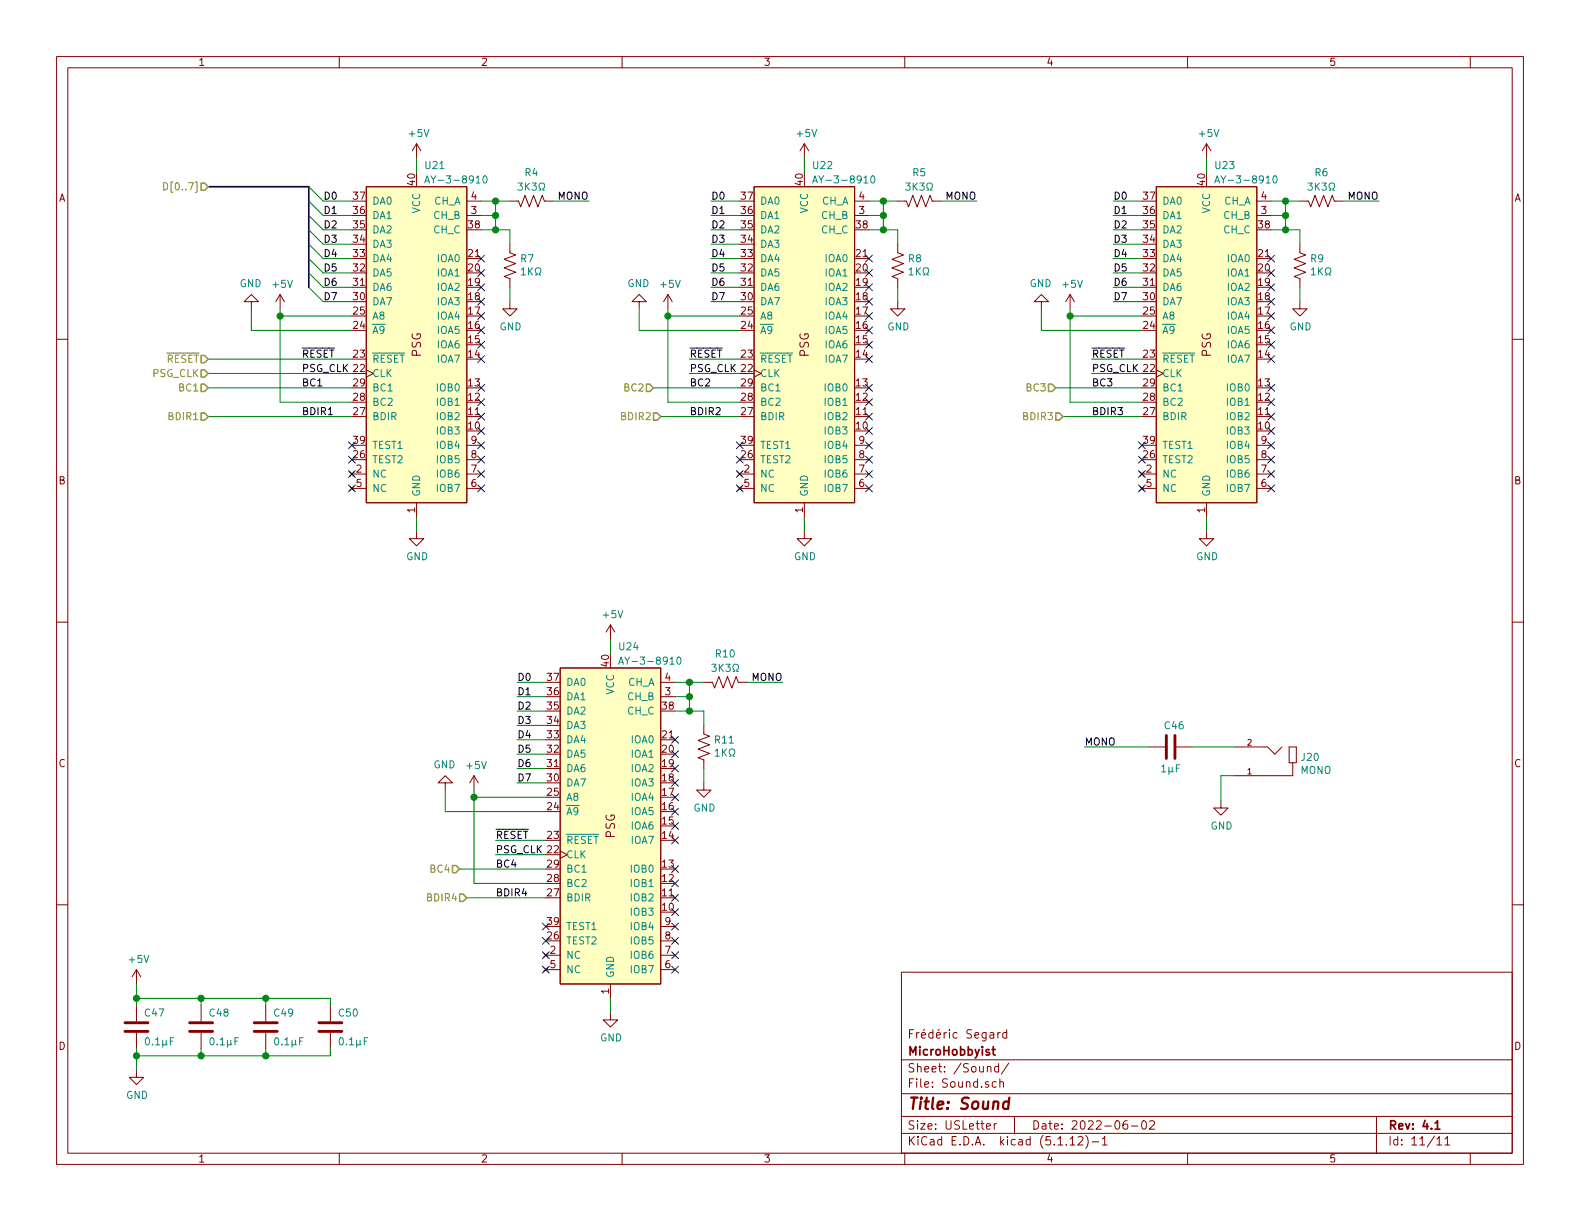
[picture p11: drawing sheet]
EESchema Schematic File Version 4
EELAYER 30 0
EELAYER END
$Descr USLetter 11000 8500
encoding utf-8
Sheet 11 11
Title "Sound"
Date "2022-06-02"
Rev "4.1"
Comp "MicroHobbyist"
Comment1 "Frédéric Segard"
Comment2 ""
Comment3 ""
Comment4 ""
$EndDescr
$Comp
L power:+5V #PWR?
U 1 1
P 950 6850
AR Path="/6233EFD2" Ref="#PWR?"  Part="1" 
AR Path="/5F3EA81D/6233EFD2" Ref="#PWR?"  Part="1" 
AR Path="/60CF5668/6233EFD2" Ref="#PWR?"  Part="1" 
AR Path="/6233ED65/6233EFD2" Ref="#PWR?"  Part="1" 
AR Path="/6230AAFE/6233EFD2" Ref="#PWR0121"  Part="1" 
F 0 "#PWR0121" H 950 6700 50  0001 C CNN
F 1 "+5V" H 965 7023 50  0000 C CNN
F 2 "" H 950 6850 50  0001 C CNN
F 3 "" H 950 6850 50  0001 C CNN
	1    950  6850
	1    0    0    -1  
$EndComp
$Comp
L Device:C C?
U 1 1
P 950 7150
AR Path="/6233EFD6" Ref="C?"  Part="1" 
AR Path="/5F3EA81D/6233EFD6" Ref="C?"  Part="1" 
AR Path="/60CF5668/6233EFD6" Ref="C?"  Part="1" 
AR Path="/6233ED65/6233EFD6" Ref="C?"  Part="1" 
AR Path="/6230AAFE/6233EFD6" Ref="C47"  Part="1" 
F 0 "C47" H 1000 7250 50  0000 L CNN
F 1 "0.1µF" H 1000 7050 50  0000 L CNN
F 2 "Capacitor_THT:C_Disc_D3.0mm_W1.6mm_P2.50mm" H 988 7000 50  0001 C CNN
F 3 "~" H 950 7150 50  0001 C CNN
	1    950  7150
	1    0    0    -1  
$EndComp
$Comp
L power:GND #PWR?
U 1 1
P 950 7450
AR Path="/5F86B098/623EAF27" Ref="#PWR?"  Part="1" 
AR Path="/623EAF27" Ref="#PWR?"  Part="1" 
AR Path="/6233ED65/623EAF27" Ref="#PWR?"  Part="1" 
AR Path="/6230AAFE/623EAF27" Ref="#PWR0123"  Part="1" 
F 0 "#PWR0123" H 950 7200 50  0001 C CNN
F 1 "GND" H 955 7277 50  0000 C CNN
F 2 "" H 950 7450 50  0001 C CNN
F 3 "" H 950 7450 50  0001 C CNN
	1    950  7450
	1    0    0    -1  
$EndComp
Wire Wire Line
	5150 1400 4950 1400
Wire Wire Line
	5150 1500 4950 1500
Wire Wire Line
	5150 1600 4950 1600
Wire Wire Line
	5150 1700 4950 1700
Wire Wire Line
	5150 1800 4950 1800
Wire Wire Line
	5150 1900 4950 1900
Wire Wire Line
	5150 2000 4950 2000
Wire Wire Line
	5150 2100 4950 2100
Text Label 4950 1400 0    50   ~ 0
D0
Text Label 4950 1500 0    50   ~ 0
D1
Text Label 4950 1600 0    50   ~ 0
D2
Text Label 4950 1700 0    50   ~ 0
D3
Text Label 4950 1800 0    50   ~ 0
D4
Text Label 4950 1900 0    50   ~ 0
D5
Text Label 4950 2000 0    50   ~ 0
D6
Text Label 4950 2100 0    50   ~ 0
D7
$Comp
L power:+5V #PWR0110
U 1 1
P 4650 2150
F 0 "#PWR0110" H 4650 2000 50  0001 C CNN
F 1 "+5V" H 4665 2323 50  0000 C CNN
F 2 "" H 4650 2150 50  0001 C CNN
F 3 "" H 4650 2150 50  0001 C CNN
	1    4650 2150
	1    0    0    -1  
$EndComp
$Comp
L power:GND #PWR0109
U 1 1
P 4450 2150
F 0 "#PWR0109" H 4450 1900 50  0001 C CNN
F 1 "GND" H 4455 1977 50  0000 C CNN
F 2 "" H 4450 2150 50  0001 C CNN
F 3 "" H 4450 2150 50  0001 C CNN
	1    4450 2150
	-1   0    0    1   
$EndComp
Wire Wire Line
	4650 2200 4650 2150
Wire Wire Line
	4650 2200 5150 2200
NoConn ~ 5150 3100
NoConn ~ 5150 3200
NoConn ~ 5150 3300
NoConn ~ 5150 3400
Wire Wire Line
	5600 1200 5600 1100
Wire Wire Line
	5600 3600 5600 3700
$Comp
L power:GND #PWR0114
U 1 1
P 5600 3700
F 0 "#PWR0114" H 5600 3450 50  0001 C CNN
F 1 "GND" H 5605 3527 50  0000 C CNN
F 2 "" H 5600 3700 50  0001 C CNN
F 3 "" H 5600 3700 50  0001 C CNN
	1    5600 3700
	1    0    0    -1  
$EndComp
$Comp
L power:+5V #PWR0102
U 1 1
P 5600 1100
F 0 "#PWR0102" H 5600 950 50  0001 C CNN
F 1 "+5V" H 5615 1273 50  0000 C CNN
F 2 "" H 5600 1100 50  0001 C CNN
F 3 "" H 5600 1100 50  0001 C CNN
	1    5600 1100
	1    0    0    -1  
$EndComp
Text Label 4800 2500 0    50   ~ 0
~RESET
Text Label 4800 2600 0    50   ~ 0
PSG_CLK
Text Label 4800 2900 0    50   ~ 0
BDIR2
Text Label 4800 2700 0    50   ~ 0
BC2
$Comp
L 0_Fred's_Local_Library:AY-3-8910 U22
U 1 1
P 5600 1250
F 0 "U22" H 5650 1350 50  0000 L CNN
F 1 "AY-3-8910" H 5650 1250 50  0000 L CNN
F 2 "Package_DIP:DIP-40_W15.24mm_Socket" H 5600 1250 50  0001 C CNN
F 3 "" H 5600 1250 50  0001 C CNN
	1    5600 1250
	1    0    0    -1  
$EndComp
NoConn ~ 6050 1800
NoConn ~ 6050 1900
NoConn ~ 6050 2000
NoConn ~ 6050 2100
NoConn ~ 6050 2200
NoConn ~ 6050 2300
NoConn ~ 6050 2400
NoConn ~ 6050 2500
NoConn ~ 6050 2700
NoConn ~ 6050 2800
NoConn ~ 6050 2900
NoConn ~ 6050 3000
NoConn ~ 6050 3100
NoConn ~ 6050 3200
NoConn ~ 6050 3300
NoConn ~ 6050 3400
Wire Wire Line
	4450 2150 4450 2300
Wire Wire Line
	4450 2300 5150 2300
Wire Wire Line
	4650 2200 4650 2800
Connection ~ 4650 2200
Wire Wire Line
	4650 2800 5150 2800
Wire Wire Line
	4550 2700 5150 2700
Wire Wire Line
	4600 2900 5150 2900
Text HLabel 4550 2700 0    50   Input ~ 0
BC2
Text HLabel 4600 2900 0    50   Input ~ 0
BDIR2
Wire Wire Line
	950  7300 950  7350
Wire Wire Line
	950  6850 950  6950
$Comp
L power:GND #PWR?
U 1 1
P 8500 5575
AR Path="/5F86B098/6244DDED" Ref="#PWR?"  Part="1" 
AR Path="/6244DDED" Ref="#PWR?"  Part="1" 
AR Path="/6233ED65/6244DDED" Ref="#PWR?"  Part="1" 
AR Path="/6230AAFE/6244DDED" Ref="#PWR0120"  Part="1" 
F 0 "#PWR0120" H 8500 5325 50  0001 C CNN
F 1 "GND" H 8505 5402 50  0000 C CNN
F 2 "" H 8500 5575 50  0001 C CNN
F 3 "" H 8500 5575 50  0001 C CNN
	1    8500 5575
	1    0    0    -1  
$EndComp
Wire Wire Line
	8500 5400 8500 5575
$Comp
L Device:C C?
U 1 1
P 8150 5200
AR Path="/6243F3FB" Ref="C?"  Part="1" 
AR Path="/5F3EA81D/6243F3FB" Ref="C?"  Part="1" 
AR Path="/60CF5668/6243F3FB" Ref="C?"  Part="1" 
AR Path="/6233ED65/6243F3FB" Ref="C?"  Part="1" 
AR Path="/6230AAFE/6243F3FB" Ref="C46"  Part="1" 
F 0 "C46" V 8000 5150 50  0000 L CNN
F 1 "1µF" V 8300 5200 50  0000 C CNN
F 2 "Capacitor_THT:C_Disc_D3.0mm_W1.6mm_P2.50mm" H 8188 5050 50  0001 C CNN
F 3 "~" H 8150 5200 50  0001 C CNN
	1    8150 5200
	0    1    1    0   
$EndComp
Wire Wire Line
	8300 5200 8600 5200
$Comp
L Revision-4-rescue:RCJ-041-RCJ-041-Revision-4-rescue J20
U 1 1
P 8800 5300
F 0 "J20" H 8548 5330 50  0000 R CNN
F 1 "MONO" H 8548 5239 50  0000 R CNN
F 2 "0_Fred's_Local_Library:RCAJackCUI" H 8800 5300 50  0001 L BNN
F 3 "" H 8800 5300 50  0001 L BNN
F 4 "RCJ-041" H 8800 5300 50  0001 L BNN "MP"
F 5 "https://www.cuidevices.com/product/interconnect/connectors/rca-connectors/rcj-04-series?utm_source=snapeda.com&utm_medium=referral&utm_campaign=snapedaBOM" H 8800 5300 50  0001 L BNN "CUI_PURCHASE_URL"
F 6 "None" H 8800 5300 50  0001 L BNN "PACKAGE"
F 7 "Unavailable" H 8800 5300 50  0001 L BNN "AVAILABILITY"
F 8 "None" H 8800 5300 50  0001 L BNN "PRICE"
F 9 "CUI Devices" H 8800 5300 50  0001 L BNN "MF"
F 10 "Metal Right-Angle, RCA Jack, Black Housing and Insulation" H 8800 5300 50  0001 L BNN "DESCRIPTION"
	1    8800 5300
	-1   0    0    -1  
$EndComp
Wire Wire Line
	8500 5400 8600 5400
Wire Wire Line
	2450 1400 2250 1400
Wire Wire Line
	2450 1500 2250 1500
Wire Wire Line
	2450 1600 2250 1600
Wire Wire Line
	2450 1700 2250 1700
Wire Wire Line
	2450 1800 2250 1800
Wire Wire Line
	2450 1900 2250 1900
Wire Wire Line
	2450 2000 2250 2000
Wire Wire Line
	2450 2100 2250 2100
Text Label 2250 1400 0    50   ~ 0
D0
Text Label 2250 1500 0    50   ~ 0
D1
Text Label 2250 1600 0    50   ~ 0
D2
Text Label 2250 1700 0    50   ~ 0
D3
Text Label 2250 1800 0    50   ~ 0
D4
Text Label 2250 1900 0    50   ~ 0
D5
Text Label 2250 2000 0    50   ~ 0
D6
Text Label 2250 2100 0    50   ~ 0
D7
$Comp
L power:+5V #PWR0108
U 1 1
P 1950 2150
F 0 "#PWR0108" H 1950 2000 50  0001 C CNN
F 1 "+5V" H 1965 2323 50  0000 C CNN
F 2 "" H 1950 2150 50  0001 C CNN
F 3 "" H 1950 2150 50  0001 C CNN
	1    1950 2150
	1    0    0    -1  
$EndComp
$Comp
L power:GND #PWR0107
U 1 1
P 1750 2150
F 0 "#PWR0107" H 1750 1900 50  0001 C CNN
F 1 "GND" H 1755 1977 50  0000 C CNN
F 2 "" H 1750 2150 50  0001 C CNN
F 3 "" H 1750 2150 50  0001 C CNN
	1    1750 2150
	-1   0    0    1   
$EndComp
Wire Wire Line
	1950 2200 1950 2150
Wire Wire Line
	1950 2200 2450 2200
NoConn ~ 2450 3100
NoConn ~ 2450 3200
NoConn ~ 2450 3300
NoConn ~ 2450 3400
Wire Wire Line
	2900 1200 2900 1100
Wire Wire Line
	2900 3600 2900 3700
$Comp
L power:GND #PWR0113
U 1 1
P 2900 3700
F 0 "#PWR0113" H 2900 3450 50  0001 C CNN
F 1 "GND" H 2905 3527 50  0000 C CNN
F 2 "" H 2900 3700 50  0001 C CNN
F 3 "" H 2900 3700 50  0001 C CNN
	1    2900 3700
	1    0    0    -1  
$EndComp
$Comp
L power:+5V #PWR0101
U 1 1
P 2900 1100
F 0 "#PWR0101" H 2900 950 50  0001 C CNN
F 1 "+5V" H 2915 1273 50  0000 C CNN
F 2 "" H 2900 1100 50  0001 C CNN
F 3 "" H 2900 1100 50  0001 C CNN
	1    2900 1100
	1    0    0    -1  
$EndComp
Text Label 2100 2500 0    50   ~ 0
~RESET
Text Label 2100 2600 0    50   ~ 0
PSG_CLK
Wire Wire Line
	3350 1600 3450 1600
Wire Wire Line
	3550 1600 3550 1700
Wire Wire Line
	3350 1500 3450 1500
Wire Wire Line
	3350 1400 3450 1400
$Comp
L Device:R_US R7
U 1 1
P 3550 1850
F 0 "R7" H 3482 1804 50  0000 R CNN
F 1 "1KΩ" H 3482 1895 50  0000 R CNN
F 2 "Resistor_THT:R_Axial_DIN0207_L6.3mm_D2.5mm_P10.16mm_Horizontal" V 3590 1840 50  0001 C CNN
F 3 "~" H 3550 1850 50  0001 C CNN
	1    3550 1850
	-1   0    0    1   
$EndComp
Wire Wire Line
	3450 1600 3450 1500
Connection ~ 3450 1500
Wire Wire Line
	3450 1500 3450 1400
Wire Wire Line
	3550 2000 3550 2100
$Comp
L power:GND #PWR0104
U 1 1
P 3550 2100
F 0 "#PWR0104" H 3550 1850 50  0001 C CNN
F 1 "GND" H 3555 1927 50  0000 C CNN
F 2 "" H 3550 2100 50  0001 C CNN
F 3 "" H 3550 2100 50  0001 C CNN
	1    3550 2100
	1    0    0    -1  
$EndComp
Connection ~ 3450 1400
Text Label 2100 2900 0    50   ~ 0
BDIR1
Text Label 2100 2700 0    50   ~ 0
BC1
Wire Wire Line
	3550 1600 3450 1600
Connection ~ 3450 1600
$Comp
L 0_Fred's_Local_Library:AY-3-8910 U21
U 1 1
P 2900 1250
F 0 "U21" H 2950 1350 50  0000 L CNN
F 1 "AY-3-8910" H 2950 1250 50  0000 L CNN
F 2 "Package_DIP:DIP-40_W15.24mm_Socket" H 2900 1250 50  0001 C CNN
F 3 "" H 2900 1250 50  0001 C CNN
	1    2900 1250
	1    0    0    -1  
$EndComp
NoConn ~ 3350 1800
NoConn ~ 3350 1900
NoConn ~ 3350 2000
NoConn ~ 3350 2100
NoConn ~ 3350 2200
NoConn ~ 3350 2300
NoConn ~ 3350 2400
NoConn ~ 3350 2500
NoConn ~ 3350 2700
NoConn ~ 3350 2800
NoConn ~ 3350 2900
NoConn ~ 3350 3000
NoConn ~ 3350 3100
NoConn ~ 3350 3200
NoConn ~ 3350 3300
NoConn ~ 3350 3400
Entry Wire Line
	2150 1300 2250 1400
Entry Wire Line
	2150 1400 2250 1500
Entry Wire Line
	2150 1500 2250 1600
Entry Wire Line
	2150 1600 2250 1700
Entry Wire Line
	2150 1700 2250 1800
Entry Wire Line
	2150 1800 2250 1900
Entry Wire Line
	2150 1900 2250 2000
Entry Wire Line
	2150 2000 2250 2100
Wire Bus Line
	2150 1300 1450 1300
Text HLabel 1450 1300 0    50   Input ~ 0
D[0..7]
Wire Wire Line
	1750 2150 1750 2300
Wire Wire Line
	1750 2300 2450 2300
Wire Wire Line
	1950 2200 1950 2800
Connection ~ 1950 2200
Wire Wire Line
	1950 2800 2450 2800
Wire Wire Line
	1450 2500 2450 2500
Wire Wire Line
	1450 2600 2450 2600
Wire Wire Line
	1450 2700 2450 2700
Wire Wire Line
	1450 2900 2450 2900
Text HLabel 1450 2500 0    50   Input ~ 0
~RESET
Text HLabel 1450 2600 0    50   Input ~ 0
PSG_CLK
Text HLabel 1450 2700 0    50   Input ~ 0
BC1
Text HLabel 1450 2900 0    50   Input ~ 0
BDIR1
Wire Wire Line
	3450 1400 3550 1400
$Comp
L Device:R_US R4
U 1 1
P 3700 1400
F 0 "R4" V 3500 1400 50  0000 C CNN
F 1 "3K3Ω" V 3600 1400 50  0000 C CNN
F 2 "Resistor_THT:R_Axial_DIN0207_L6.3mm_D2.5mm_P10.16mm_Horizontal" V 3740 1390 50  0001 C CNN
F 3 "~" H 3700 1400 50  0001 C CNN
	1    3700 1400
	0    -1   1    0   
$EndComp
Wire Wire Line
	3850 1400 4100 1400
Wire Wire Line
	8000 5200 7550 5200
$Comp
L Device:C C?
U 1 1
P 1400 7150
AR Path="/628BA0F3" Ref="C?"  Part="1" 
AR Path="/5F3EA81D/628BA0F3" Ref="C?"  Part="1" 
AR Path="/60CF5668/628BA0F3" Ref="C?"  Part="1" 
AR Path="/6233ED65/628BA0F3" Ref="C?"  Part="1" 
AR Path="/6230AAFE/628BA0F3" Ref="C48"  Part="1" 
F 0 "C48" H 1450 7250 50  0000 L CNN
F 1 "0.1µF" H 1450 7050 50  0000 L CNN
F 2 "Capacitor_THT:C_Disc_D3.0mm_W1.6mm_P2.50mm" H 1438 7000 50  0001 C CNN
F 3 "~" H 1400 7150 50  0001 C CNN
	1    1400 7150
	1    0    0    -1  
$EndComp
Wire Wire Line
	1400 7000 1400 6950
Wire Wire Line
	1400 6950 950  6950
Connection ~ 950  6950
Wire Wire Line
	950  6950 950  7000
Wire Wire Line
	1400 7300 1400 7350
Wire Wire Line
	1400 7350 950  7350
Connection ~ 950  7350
Wire Wire Line
	950  7350 950  7450
Wire Wire Line
	4800 2500 5150 2500
Wire Wire Line
	4800 2600 5150 2600
Text Label 4100 1400 2    50   ~ 0
MONO
Wire Wire Line
	6050 1600 6150 1600
Wire Wire Line
	6250 1600 6250 1700
Wire Wire Line
	6050 1500 6150 1500
Wire Wire Line
	6050 1400 6150 1400
$Comp
L Device:R_US R8
U 1 1
P 6250 1850
F 0 "R8" H 6182 1804 50  0000 R CNN
F 1 "1KΩ" H 6182 1895 50  0000 R CNN
F 2 "Resistor_THT:R_Axial_DIN0207_L6.3mm_D2.5mm_P10.16mm_Horizontal" V 6290 1840 50  0001 C CNN
F 3 "~" H 6250 1850 50  0001 C CNN
	1    6250 1850
	-1   0    0    1   
$EndComp
Wire Wire Line
	6150 1600 6150 1500
Connection ~ 6150 1500
Wire Wire Line
	6150 1500 6150 1400
Wire Wire Line
	6250 2000 6250 2100
$Comp
L power:GND #PWR0105
U 1 1
P 6250 2100
F 0 "#PWR0105" H 6250 1850 50  0001 C CNN
F 1 "GND" H 6255 1927 50  0000 C CNN
F 2 "" H 6250 2100 50  0001 C CNN
F 3 "" H 6250 2100 50  0001 C CNN
	1    6250 2100
	1    0    0    -1  
$EndComp
Connection ~ 6150 1400
Wire Wire Line
	6250 1600 6150 1600
Connection ~ 6150 1600
Wire Wire Line
	6150 1400 6250 1400
$Comp
L Device:R_US R5
U 1 1
P 6400 1400
F 0 "R5" V 6200 1400 50  0000 C CNN
F 1 "3K3Ω" V 6300 1400 50  0000 C CNN
F 2 "Resistor_THT:R_Axial_DIN0207_L6.3mm_D2.5mm_P10.16mm_Horizontal" V 6440 1390 50  0001 C CNN
F 3 "~" H 6400 1400 50  0001 C CNN
	1    6400 1400
	0    -1   1    0   
$EndComp
Wire Wire Line
	6550 1400 6800 1400
Text Label 6800 1400 2    50   ~ 0
MONO
Wire Wire Line
	7950 1400 7750 1400
Wire Wire Line
	7950 1500 7750 1500
Wire Wire Line
	7950 1600 7750 1600
Wire Wire Line
	7950 1700 7750 1700
Wire Wire Line
	7950 1800 7750 1800
Wire Wire Line
	7950 1900 7750 1900
Wire Wire Line
	7950 2000 7750 2000
Wire Wire Line
	7950 2100 7750 2100
Text Label 7750 1400 0    50   ~ 0
D0
Text Label 7750 1500 0    50   ~ 0
D1
Text Label 7750 1600 0    50   ~ 0
D2
Text Label 7750 1700 0    50   ~ 0
D3
Text Label 7750 1800 0    50   ~ 0
D4
Text Label 7750 1900 0    50   ~ 0
D5
Text Label 7750 2000 0    50   ~ 0
D6
Text Label 7750 2100 0    50   ~ 0
D7
$Comp
L power:+5V #PWR0112
U 1 1
P 7450 2150
F 0 "#PWR0112" H 7450 2000 50  0001 C CNN
F 1 "+5V" H 7465 2323 50  0000 C CNN
F 2 "" H 7450 2150 50  0001 C CNN
F 3 "" H 7450 2150 50  0001 C CNN
	1    7450 2150
	1    0    0    -1  
$EndComp
$Comp
L power:GND #PWR0111
U 1 1
P 7250 2150
F 0 "#PWR0111" H 7250 1900 50  0001 C CNN
F 1 "GND" H 7255 1977 50  0000 C CNN
F 2 "" H 7250 2150 50  0001 C CNN
F 3 "" H 7250 2150 50  0001 C CNN
	1    7250 2150
	-1   0    0    1   
$EndComp
Wire Wire Line
	7450 2200 7450 2150
Wire Wire Line
	7450 2200 7950 2200
NoConn ~ 7950 3100
NoConn ~ 7950 3200
NoConn ~ 7950 3300
NoConn ~ 7950 3400
Wire Wire Line
	8400 1200 8400 1100
Wire Wire Line
	8400 3600 8400 3700
$Comp
L power:GND #PWR0115
U 1 1
P 8400 3700
F 0 "#PWR0115" H 8400 3450 50  0001 C CNN
F 1 "GND" H 8405 3527 50  0000 C CNN
F 2 "" H 8400 3700 50  0001 C CNN
F 3 "" H 8400 3700 50  0001 C CNN
	1    8400 3700
	1    0    0    -1  
$EndComp
$Comp
L power:+5V #PWR0103
U 1 1
P 8400 1100
F 0 "#PWR0103" H 8400 950 50  0001 C CNN
F 1 "+5V" H 8415 1273 50  0000 C CNN
F 2 "" H 8400 1100 50  0001 C CNN
F 3 "" H 8400 1100 50  0001 C CNN
	1    8400 1100
	1    0    0    -1  
$EndComp
Text Label 7600 2500 0    50   ~ 0
~RESET
Text Label 7600 2600 0    50   ~ 0
PSG_CLK
Text Label 7600 2900 0    50   ~ 0
BDIR3
Text Label 7600 2700 0    50   ~ 0
BC3
$Comp
L 0_Fred's_Local_Library:AY-3-8910 U23
U 1 1
P 8400 1250
F 0 "U23" H 8450 1350 50  0000 L CNN
F 1 "AY-3-8910" H 8450 1250 50  0000 L CNN
F 2 "Package_DIP:DIP-40_W15.24mm_Socket" H 8400 1250 50  0001 C CNN
F 3 "" H 8400 1250 50  0001 C CNN
	1    8400 1250
	1    0    0    -1  
$EndComp
NoConn ~ 8850 1800
NoConn ~ 8850 1900
NoConn ~ 8850 2000
NoConn ~ 8850 2100
NoConn ~ 8850 2200
NoConn ~ 8850 2300
NoConn ~ 8850 2400
NoConn ~ 8850 2500
NoConn ~ 8850 2700
NoConn ~ 8850 2800
NoConn ~ 8850 2900
NoConn ~ 8850 3000
NoConn ~ 8850 3100
NoConn ~ 8850 3200
NoConn ~ 8850 3300
NoConn ~ 8850 3400
Wire Wire Line
	7250 2150 7250 2300
Wire Wire Line
	7250 2300 7950 2300
Wire Wire Line
	7450 2200 7450 2800
Connection ~ 7450 2200
Wire Wire Line
	7450 2800 7950 2800
Wire Wire Line
	7350 2700 7950 2700
Wire Wire Line
	7400 2900 7950 2900
Text HLabel 7350 2700 0    50   Input ~ 0
BC3
Text HLabel 7400 2900 0    50   Input ~ 0
BDIR3
Wire Wire Line
	7600 2500 7950 2500
Wire Wire Line
	7600 2600 7950 2600
Wire Wire Line
	8850 1600 8950 1600
Wire Wire Line
	9050 1600 9050 1700
Wire Wire Line
	8850 1500 8950 1500
Wire Wire Line
	8850 1400 8950 1400
$Comp
L Device:R_US R9
U 1 1
P 9050 1850
F 0 "R9" H 8982 1804 50  0000 R CNN
F 1 "1KΩ" H 8982 1895 50  0000 R CNN
F 2 "Resistor_THT:R_Axial_DIN0207_L6.3mm_D2.5mm_P10.16mm_Horizontal" V 9090 1840 50  0001 C CNN
F 3 "~" H 9050 1850 50  0001 C CNN
	1    9050 1850
	-1   0    0    1   
$EndComp
Wire Wire Line
	8950 1600 8950 1500
Connection ~ 8950 1500
Wire Wire Line
	8950 1500 8950 1400
Wire Wire Line
	9050 2000 9050 2100
$Comp
L power:GND #PWR0106
U 1 1
P 9050 2100
F 0 "#PWR0106" H 9050 1850 50  0001 C CNN
F 1 "GND" H 9055 1927 50  0000 C CNN
F 2 "" H 9050 2100 50  0001 C CNN
F 3 "" H 9050 2100 50  0001 C CNN
	1    9050 2100
	1    0    0    -1  
$EndComp
Connection ~ 8950 1400
Wire Wire Line
	9050 1600 8950 1600
Connection ~ 8950 1600
Wire Wire Line
	8950 1400 9050 1400
$Comp
L Device:R_US R6
U 1 1
P 9200 1400
F 0 "R6" V 9000 1400 50  0000 C CNN
F 1 "3K3Ω" V 9100 1400 50  0000 C CNN
F 2 "Resistor_THT:R_Axial_DIN0207_L6.3mm_D2.5mm_P10.16mm_Horizontal" V 9240 1390 50  0001 C CNN
F 3 "~" H 9200 1400 50  0001 C CNN
	1    9200 1400
	0    -1   1    0   
$EndComp
Wire Wire Line
	9350 1400 9600 1400
Text Label 9600 1400 2    50   ~ 0
MONO
Text Label 7550 5200 0    50   ~ 0
MONO
$Comp
L Device:C C?
U 1 1
P 1850 7150
AR Path="/626436E6" Ref="C?"  Part="1" 
AR Path="/5F3EA81D/626436E6" Ref="C?"  Part="1" 
AR Path="/60CF5668/626436E6" Ref="C?"  Part="1" 
AR Path="/6233ED65/626436E6" Ref="C?"  Part="1" 
AR Path="/6230AAFE/626436E6" Ref="C49"  Part="1" 
F 0 "C49" H 1900 7250 50  0000 L CNN
F 1 "0.1µF" H 1900 7050 50  0000 L CNN
F 2 "Capacitor_THT:C_Disc_D3.0mm_W1.6mm_P2.50mm" H 1888 7000 50  0001 C CNN
F 3 "~" H 1850 7150 50  0001 C CNN
	1    1850 7150
	1    0    0    -1  
$EndComp
Wire Wire Line
	1850 7000 1850 6950
Wire Wire Line
	1850 6950 1400 6950
Wire Wire Line
	1850 7300 1850 7350
Wire Wire Line
	1850 7350 1400 7350
Connection ~ 1400 6950
Connection ~ 1400 7350
Wire Wire Line
	3800 4750 3600 4750
Wire Wire Line
	3800 4850 3600 4850
Wire Wire Line
	3800 4950 3600 4950
Wire Wire Line
	3800 5050 3600 5050
Wire Wire Line
	3800 5150 3600 5150
Wire Wire Line
	3800 5250 3600 5250
Wire Wire Line
	3800 5350 3600 5350
Wire Wire Line
	3800 5450 3600 5450
Text Label 3600 4750 0    50   ~ 0
D0
Text Label 3600 4850 0    50   ~ 0
D1
Text Label 3600 4950 0    50   ~ 0
D2
Text Label 3600 5050 0    50   ~ 0
D3
Text Label 3600 5150 0    50   ~ 0
D4
Text Label 3600 5250 0    50   ~ 0
D5
Text Label 3600 5350 0    50   ~ 0
D6
Text Label 3600 5450 0    50   ~ 0
D7
$Comp
L power:+5V #PWR0119
U 1 1
P 3300 5500
F 0 "#PWR0119" H 3300 5350 50  0001 C CNN
F 1 "+5V" H 3315 5673 50  0000 C CNN
F 2 "" H 3300 5500 50  0001 C CNN
F 3 "" H 3300 5500 50  0001 C CNN
	1    3300 5500
	1    0    0    -1  
$EndComp
$Comp
L power:GND #PWR0118
U 1 1
P 3100 5500
F 0 "#PWR0118" H 3100 5250 50  0001 C CNN
F 1 "GND" H 3105 5327 50  0000 C CNN
F 2 "" H 3100 5500 50  0001 C CNN
F 3 "" H 3100 5500 50  0001 C CNN
	1    3100 5500
	-1   0    0    1   
$EndComp
Wire Wire Line
	3300 5550 3300 5500
Wire Wire Line
	3300 5550 3800 5550
NoConn ~ 3800 6450
NoConn ~ 3800 6550
NoConn ~ 3800 6650
NoConn ~ 3800 6750
Wire Wire Line
	4250 4550 4250 4450
Wire Wire Line
	4250 6950 4250 7050
$Comp
L power:GND #PWR0122
U 1 1
P 4250 7050
F 0 "#PWR0122" H 4250 6800 50  0001 C CNN
F 1 "GND" H 4255 6877 50  0000 C CNN
F 2 "" H 4250 7050 50  0001 C CNN
F 3 "" H 4250 7050 50  0001 C CNN
	1    4250 7050
	1    0    0    -1  
$EndComp
$Comp
L power:+5V #PWR0116
U 1 1
P 4250 4450
F 0 "#PWR0116" H 4250 4300 50  0001 C CNN
F 1 "+5V" H 4265 4623 50  0000 C CNN
F 2 "" H 4250 4450 50  0001 C CNN
F 3 "" H 4250 4450 50  0001 C CNN
	1    4250 4450
	1    0    0    -1  
$EndComp
Text Label 3450 5850 0    50   ~ 0
~RESET
Text Label 3450 5950 0    50   ~ 0
PSG_CLK
Text Label 3450 6250 0    50   ~ 0
BDIR4
Text Label 3450 6050 0    50   ~ 0
BC4
$Comp
L 0_Fred's_Local_Library:AY-3-8910 U24
U 1 1
P 4250 4600
F 0 "U24" H 4300 4700 50  0000 L CNN
F 1 "AY-3-8910" H 4300 4600 50  0000 L CNN
F 2 "Package_DIP:DIP-40_W15.24mm_Socket" H 4250 4600 50  0001 C CNN
F 3 "" H 4250 4600 50  0001 C CNN
	1    4250 4600
	1    0    0    -1  
$EndComp
NoConn ~ 4700 5150
NoConn ~ 4700 5250
NoConn ~ 4700 5350
NoConn ~ 4700 5450
NoConn ~ 4700 5550
NoConn ~ 4700 5650
NoConn ~ 4700 5750
NoConn ~ 4700 5850
NoConn ~ 4700 6050
NoConn ~ 4700 6150
NoConn ~ 4700 6250
NoConn ~ 4700 6350
NoConn ~ 4700 6450
NoConn ~ 4700 6550
NoConn ~ 4700 6650
NoConn ~ 4700 6750
Wire Wire Line
	3100 5500 3100 5650
Wire Wire Line
	3100 5650 3800 5650
Wire Wire Line
	3300 5550 3300 6150
Connection ~ 3300 5550
Wire Wire Line
	3300 6150 3800 6150
Wire Wire Line
	3200 6050 3800 6050
Wire Wire Line
	3250 6250 3800 6250
Text HLabel 3200 6050 0    50   Input ~ 0
BC4
Text HLabel 3250 6250 0    50   Input ~ 0
BDIR4
Wire Wire Line
	3450 5850 3800 5850
Wire Wire Line
	3450 5950 3800 5950
Wire Wire Line
	4700 4950 4800 4950
Wire Wire Line
	4900 4950 4900 5050
Wire Wire Line
	4700 4850 4800 4850
Wire Wire Line
	4700 4750 4800 4750
$Comp
L Device:R_US R11
U 1 1
P 4900 5200
F 0 "R11" H 4832 5154 50  0000 R CNN
F 1 "1KΩ" H 4832 5245 50  0000 R CNN
F 2 "Resistor_THT:R_Axial_DIN0207_L6.3mm_D2.5mm_P10.16mm_Horizontal" V 4940 5190 50  0001 C CNN
F 3 "~" H 4900 5200 50  0001 C CNN
	1    4900 5200
	-1   0    0    1   
$EndComp
Wire Wire Line
	4800 4950 4800 4850
Connection ~ 4800 4850
Wire Wire Line
	4800 4850 4800 4750
Wire Wire Line
	4900 5350 4900 5450
$Comp
L power:GND #PWR0117
U 1 1
P 4900 5450
F 0 "#PWR0117" H 4900 5200 50  0001 C CNN
F 1 "GND" H 4905 5277 50  0000 C CNN
F 2 "" H 4900 5450 50  0001 C CNN
F 3 "" H 4900 5450 50  0001 C CNN
	1    4900 5450
	1    0    0    -1  
$EndComp
Connection ~ 4800 4750
Wire Wire Line
	4900 4950 4800 4950
Connection ~ 4800 4950
Wire Wire Line
	4800 4750 4900 4750
$Comp
L Device:R_US R10
U 1 1
P 5050 4750
F 0 "R10" V 4850 4750 50  0000 C CNN
F 1 "3K3Ω" V 4950 4750 50  0000 C CNN
F 2 "Resistor_THT:R_Axial_DIN0207_L6.3mm_D2.5mm_P10.16mm_Horizontal" V 5090 4740 50  0001 C CNN
F 3 "~" H 5050 4750 50  0001 C CNN
	1    5050 4750
	0    -1   1    0   
$EndComp
Wire Wire Line
	5200 4750 5450 4750
Text Label 5450 4750 2    50   ~ 0
MONO
$Comp
L Device:C C?
U 1 1
P 2300 7150
AR Path="/62AA0C48" Ref="C?"  Part="1" 
AR Path="/5F3EA81D/62AA0C48" Ref="C?"  Part="1" 
AR Path="/60CF5668/62AA0C48" Ref="C?"  Part="1" 
AR Path="/6233ED65/62AA0C48" Ref="C?"  Part="1" 
AR Path="/6230AAFE/62AA0C48" Ref="C50"  Part="1" 
F 0 "C50" H 2350 7250 50  0000 L CNN
F 1 "0.1µF" H 2350 7050 50  0000 L CNN
F 2 "Capacitor_THT:C_Disc_D3.0mm_W1.6mm_P2.50mm" H 2338 7000 50  0001 C CNN
F 3 "~" H 2300 7150 50  0001 C CNN
	1    2300 7150
	1    0    0    -1  
$EndComp
Wire Wire Line
	2300 7000 2300 6950
Wire Wire Line
	2300 6950 1850 6950
Wire Wire Line
	2300 7300 2300 7350
Wire Wire Line
	2300 7350 1850 7350
Connection ~ 1850 6950
Connection ~ 1850 7350
Wire Bus Line
	2150 1300 2150 2000
$EndSCHEMATC
